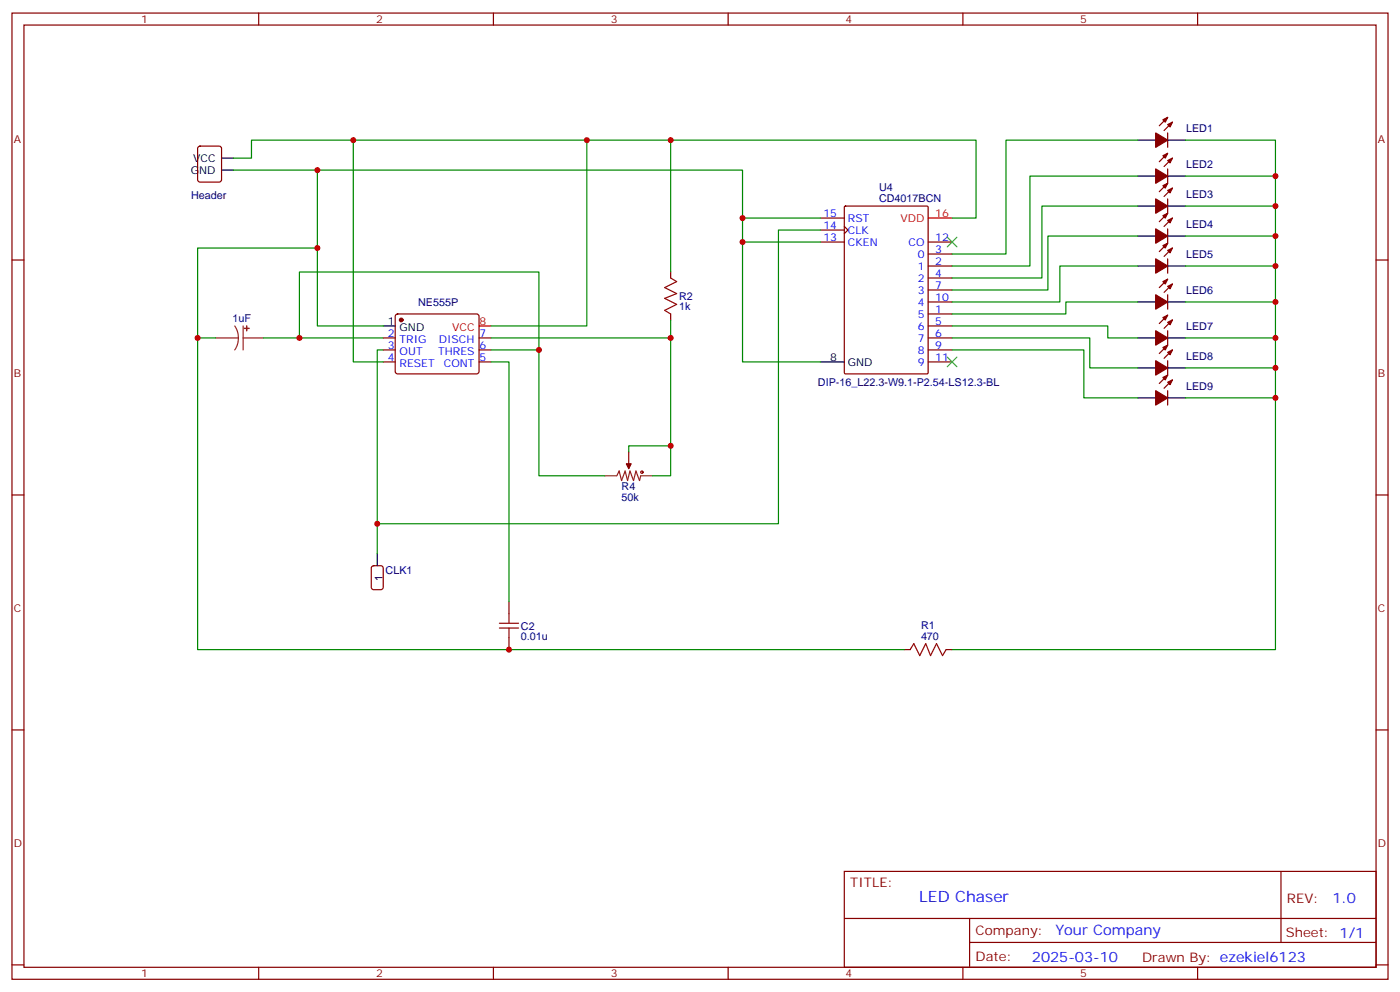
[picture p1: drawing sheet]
<svg xmlns="http://www.w3.org/2000/svg" width="412mm" height="292mm" viewBox="0 0 412 292" stroke-linecap="round" stroke-linejoin="round" font-family="sans-serif">
<g fill="none" stroke="#870000" stroke-width=".35">
<path d="M3.5 3.8h405.4v284.4h-405.4zM7.1 7.4h398.2v277.3h-398.2zM76.2 3.8v3.6M145.3 3.8v3.6M214.5 3.8v3.6M283.6 3.8v3.6M352.8 3.8v3.6M344 39.1v4.3M344 34.5l-2.5 2.5M345.4 35.9l-2.5 2.5M58.4 43.2l.5-.2h5.7l.6 .4 .1 9.5-.5 .6-5.9 .1-.6-.5-.1-9.4zM344 49.7v4.2l-2.5 2.5"/>
<path d="M344 58.5v4.3l-2.5 2.4M344 45.1l-2.5 2.5M345.4 55.4l-2.5 2.4M345.4 46.5l-2.5 2.5M3.5 76.5h3.6M241.7 71.2h7M241.7 64.2h7M241.7 67.7h7M248.7 66.6l1.1 1.1-1.1 1.1M248.8 60.8l.3-.2h23.9l.4 .2v48.9l-.2 .3h-24.1l-.3-.2zM273.4 78.3h7.1M273.4 74.8h7.1"/>
<path d="M273.4 71.2h7.1M344 67.3v4.3l-2.5 2.4M344 76.2v4.2M345.4 73l-2.5 2.5M345.4 64.2l-2.5 2.4M405.3 76.5h3.6M112.9 99.4h3.5M116.7 92.6l.4-.2h23.3l.5 .2 .2 .5-.1 16.5-.6 .4h-23.6l-.4-.7v-16.2zM141.1 99.4h3.5M197.6 80v1.8M197.6 92.4v1.8M273.4 99.4h7.1"/>
<path d="M273.4 92.4h7.1M273.4 81.8h7.1M273.4 95.9h7.1M273.4 85.3h7.1M273.4 88.9h7.1M344 86.7v4.3M344 97.3v4.3l-2.5 2.4M344 92.7l-2.5 2.5M344 82.2l-2.5 2.4M345.4 94.2l-2.5 2.4M345.4 83.6l-2.5 2.4M112.9 103h3.5"/>
<path d="M112.9 106.5h3.5M141.1 103h3.5M141.1 106.5h3.5M273.4 103h7.1M273.4 106.5h7.1M344 106.2v4.2l-2.5 2.5M344 115v4.2M345.4 111.8l-2.5 2.5M345.4 103l-2.5 2.4M185.2 133v3.5M3.5 145.7h3.6M405.3 145.7h3.6"/>
<path d="M149.9 177.1v3.5M149.9 187.6v3.6M266.3 191.2h1.8M278.7 191.2h1.8M3.5 214.8h3.6M405.3 214.8h3.6M248.7 256.4h156.6v28.3h-156.6zM377.3 256.5v20.8M248.7 270.3h156.5M285.6 277.3h119.6M285.6 270.3v14.1M3.5 284h3.6"/>
<path d="M76.2 284.7v3.5M145.3 284.7v3.5M214.5 284.7v3.5M283.6 284.7v3.5M352.8 284.7v3.5M405.3 284h3.6"/>
</g>
<g fill="#870000" stroke="#870000" stroke-width=".35">
<path d="M342.5 111.1l1.5-.7-.7 1.4z"/>
<path d="M344 112.5l1.4-.7-.7 1.4z"/>
<path d="M340.4 115l3.6 2.1-3.6 2.1z"/>
<path d="M342.5 102.3l1.5-.7-.7 1.4z"/>
<path d="M344 103.7l1.4-.7-.7 1.4z"/>
<path d="M340.4 106.2l3.6 2.1-3.6 2.1z"/>
<path d="M342.5 93.5l1.5-.8-.7 1.5z"/>
<path d="M344 94.9l1.4-.7-.7 1.4z"/>
<path d="M340.4 97.3l3.6 2.1-3.6 2.2z"/>
<path d="M342.5 82.9l1.5-.7-.7 1.4z"/>
<path d="M344 84.3l1.4-.7-.7 1.4z"/>
<path d="M340.4 86.7l3.6 2.2-3.6 2.1z"/>
<path d="M342.5 72.3l1.5-.7-.7 1.4z"/>
<path d="M344 73.7l1.4-.7-.7 1.4z"/>
<path d="M340.4 76.2l3.6 2.1-3.6 2.1z"/>
<path d="M342.5 63.5l1.5-.7-.7 1.4z"/>
<path d="M344 64.9l1.4-.7-.7 1.4z"/>
<path d="M340.4 67.3l3.6 2.2-3.6 2.1z"/>
<path d="M342.5 54.6l1.5-.7-.7 1.5z"/>
<path d="M344 56.1l1.4-.7-.7 1.4z"/>
<path d="M340.4 58.5l3.6 2.1-3.6 2.2z"/>
<path d="M342.5 45.8l1.5-.7-.7 1.4z"/>
<path d="M344 47.2l1.4-.7-.7 1.4z"/>
<path d="M340.4 49.7l3.6 2.1-3.6 2.1z"/>
<path d="M342.5 35.2l1.5-.7-.7 1.4z"/>
<path d="M344 36.7l1.4-.8-.7 1.5z"/>
<path d="M340.4 39.1l3.6 2.1-3.6 2.2z"/>
<path d="M184.5 136.5h1.4l-.7 1.4z"/>
<circle cx="118.2" cy="94.2" r=".53"/>
</g>
<g fill="none" stroke="#000" stroke-width=".35">
<path d="M65.3 50.1h3.5M65.3 46.5h3.5M335.1 51.8h5.3M335.1 41.2h5.3M344 51.8h5.2M344 41.2h5.2M335.1 78.3h5.3M335.1 69.5h5.3M335.1 60.6h5.3M344 78.3h5.2M344 69.5h5.2M344 60.6h5.2"/>
<path d="M112.9 95.9h3.5M335.1 99.4h5.3M335.1 88.9h5.3M344 99.4h5.2M344 88.9h5.2M241.7 106.5h7M335.1 117.1h5.3M335.1 108.3h5.3M344 117.1h5.2M344 108.3h5.2M111.1 162.9v3.6"/>
</g>
<path d="M273.4 64.2h7.1M141.1 95.9h3.5" fill="none" stroke="#f00" stroke-width=".35"/>
<path d="M63.5 99.4h6.7M69.1 95.9l.9 1.7 .2 1.8M70.2 99.4l-.2 1.9-.9 1.7M71.6 99.4h6M71.6 95.9v7.1M185.2 136.5v1.4M178.2 140h3.5l.7-1.4 .7 2.8 1-2.8 .8 2.8 .7-2.8 1 2.8 .7-2.8 1.1 2.8 .3-1.4h3.6" fill="none" stroke="#8c2424" stroke-width=".35"/>
<g fill="#8c2424" stroke="#8c2424" stroke-width=".35">
<path d="M72.6 95.9l.1 1.4z"/>
<path d="M72 96.6l1.4 .1z"/>
</g>
<g fill="none" stroke="#a10000" stroke-width=".35">
<path d="M197.6 81.8l1.7 1.1-3.5 1.7 3.5 1.8-3.5 1.4 3.5 1.8-3.5 1.7 1.8 1.1M147.1 183.4h5.7M147.1 184.8h5.7M149.9 180.6v2.8M149.9 184.8v2.8M268.1 191.2l1.1-1.8 1.7 3.5 1.8-3.5 1.4 3.5 1.8-3.5 1.7 3.5 1.1-1.7"/>
<circle cx="189.1" cy="139" r=".35"/>
</g>
<path d="M109.6 166.7l.5-.2h2.1l.6 .4 .1 5.9-.5 .7h-2.3l-.7-.4v-5.9z" fill="none" stroke="#900" stroke-width=".35"/>
<path d="M279 69.8l2.9 2.8M281.9 69.8l-2.9 2.8M279 105.1l2.9 2.8M281.9 105.1l-2.9 2.8" fill="none" stroke="#3c3" stroke-width=".35"/>
<g fill="none" stroke="#008700" stroke-width=".35">
<path d="M68.8 46.5h5.3v-5.3h30v65.3h8.8M68.8 50.1h24.7v45.8h19.4M93.5 50.1h125.2v14.1h23M104.1 41.2h68.8v54.7h-28.3M172.9 41.2h24.7v38.8M197.6 41.2h89.9v23h-7M335.1 41.2h-38.8v33.6h-15.8M335.1 51.8h-31.7v26.5h-22.9M349.2 41.2h26.5v150h-95.2M349.2 51.8h26.5M93.5 73h-35.3v26.4h5.3M218.7 64.2v7h23"/>
<path d="M218.7 71.2v35.3h23M241.7 67.7h-12.4v86.4h-118.2M335.1 60.6h-28.2v21.2h-26.4M335.1 69.5h-26.4v15.8h-28.2M335.1 78.3h-22.9v10.6h-31.7M349.2 78.3h26.5M349.2 69.5h26.5M349.2 60.6h26.5M58.2 99.4v91.8h208.1M77.6 99.4h35.3M88.2 99.4v-19.4h70.5v23h-14.1M197.6 94.2v5.2h-53"/>
<path d="M197.6 99.4v40.6h-5.3M280.5 95.9h45.8v3.5h8.8M280.5 99.4h40.5v8.9h14.1M335.1 88.9h-21.1v3.5h-33.5M349.2 99.4h26.5M349.2 88.9h26.5M112.9 103h-1.8v59.9M144.6 106.5h5.3v70.6M158.7 103v37h19.5M280.5 103h38.8v14.1h15.8M349.2 117.1h26.5M349.2 108.3h26.5"/>
<path d="M197.6 131.2h-12.4v1.8"/>
</g>
<g fill="#c00">
<circle cx="93.5" cy="73" r=".88"/>
<circle cx="58.2" cy="99.4" r=".88"/>
<circle cx="104.1" cy="41.2" r=".88"/>
<circle cx="172.9" cy="41.2" r=".88"/>
<circle cx="88.2" cy="99.4" r=".88"/>
<circle cx="158.8" cy="103" r=".88"/>
<circle cx="197.6" cy="99.4" r=".88"/>
<circle cx="197.6" cy="131.2" r=".88"/>
<circle cx="149.9" cy="191.2" r=".88"/>
<circle cx="375.7" cy="117.1" r=".88"/>
<circle cx="375.7" cy="108.3" r=".88"/>
<circle cx="375.7" cy="99.4" r=".88"/>
<circle cx="375.7" cy="88.9" r=".88"/>
<circle cx="375.7" cy="78.3" r=".88"/>
<circle cx="375.7" cy="69.5" r=".88"/>
<circle cx="375.7" cy="60.6" r=".88"/>
<circle cx="375.7" cy="51.8" r=".88"/>
<circle cx="93.5" cy="50.1" r=".88"/>
<circle cx="218.7" cy="64.2" r=".88"/>
<circle cx="218.7" cy="71.2" r=".88"/>
<circle cx="111.1" cy="154.1" r=".88"/>
<circle cx="197.6" cy="41.2" r=".88"/>
</g>
<text font-size="4.6" fill="#00f" x="270.8" y="265.5">LED Chaser</text>
<g font-size="4.2" fill="#00f">
<text x="392.5" y="265.7">1.0</text>
<text x="310.9" y="275.3">Your Company</text>
<text x="304" y="283.1">2025-03-10</text>
</g>
<g font-size="3.9" fill="#800">
<text x="250.5" y="261">TITLE:</text>
<text x="379.1" y="265.7">REV:</text>
<text x="287.4" y="275.2">Company:</text>
<text x="378.7" y="275.8">Sheet: 1/1</text>
<text x="287.4" y="282.9">Date:</text>
<text x="336.4" y="283">Draw</text>
<text x="346.6" y="283">n By: ezekiel6123</text>
</g>
<g font-size="3.2" fill="#800">
<text x="41.6" y="6.8">1</text>
<text x="110.8" y="6.8">2</text>
<text x="179.9" y="6.8">3</text>
<text x="249.1" y="6.8">4</text>
<text x="318.2" y="6.8">5</text>
<text x="4.1" y="41.9">A</text>
<text x="405.9" y="41.9">A</text>
<text x="4.1" y="111.1">B</text>
<text x="405.9" y="111.1">B</text>
<text x="4.1" y="180.2">C</text>
<text x="405.9" y="180.2">C</text>
<text x="4.1" y="249.4">D</text>
<text x="405.9" y="249.4">D</text>
<text x="41.6" y="287.7">1</text>
<text x="110.8" y="287.7">2</text>
<text x="179.9" y="287.7">3</text>
<text x="249.1" y="287.7">4</text>
<text x="318.2" y="287.7">5</text>
</g>
<g font-size="3.2" fill="#000080">
<text x="349.4" y="38.9">LED1</text>
<text x="349.4" y="49.4">LED2</text>
<text x="56.3" y="58.5">Header</text>
<text x="258.9" y="59.5">CD4017BCN</text>
<text x="258.9" y="56.3">U4</text>
<text x="349.4" y="58.3">LED3</text>
<text x="349.4" y="67.1">LED4</text>
<text x="349.4" y="75.9">LED5</text>
<text x="123.2" y="90">NE555P</text>
<text x="200" y="88.3">R2</text>
<text x="349.4" y="86.5">LED6</text>
<text x="68.4" y="94.9">1uF</text>
<text x="200" y="91.2">1k</text>
<text x="349.4" y="97.1">LED7</text>
<text x="349.4" y="105.9">LED8</text>
<text x="240.9" y="113.6">DIP-16_L22.3-W9.1-P2.54-LS12.3-BL</text>
<text x="349.4" y="114.7">LED9</text>
<text x="183.1" y="147.4">50k</text>
<text x="183.1" y="144.3">R4</text>
<text x="113.6" y="169">CLK1</text>
<text x="153.5" y="185.3">C2</text>
<text x="271.3" y="185.2">R1</text>
<text x="153.5" y="188.2">0.01u</text>
<text x="271.3" y="188.3">470</text>
</g>
<g font-size="3.2">
<text x="56.9" y="47.6">VCC</text>
<text x="56.2" y="51.1">GND</text>
<text x="114.2" y="95.6">1</text>
<text x="117.7" y="97.3">GND</text>
<text x="244.6" y="106.2">8</text>
<text x="249.8" y="107.6">GND</text>
<text x="112.7" y="171.1" transform="rotate(-90 112.7 171.1)">1</text>
</g>
<g font-size="3.2" fill="#00f">
<text x="242.6" y="63.8">15</text>
<text x="249.8" y="65.2">RST</text>
<text x="242.6" y="67.3">14</text>
<text x="242.6" y="70.9">13</text>
<text x="249.8" y="68.8">CLK</text>
<text x="275.5" y="70.9">12</text>
<text x="249.8" y="72.3">CKEN</text>
<text x="267.6" y="72.3">CO</text>
<text x="270.3" y="75.8">0</text>
<text x="275.5" y="77.9">2</text>
<text x="275.5" y="74.4">3</text>
<text x="270.3" y="79.3">1</text>
<text x="270.3" y="82.9">2</text>
<text x="275.5" y="81.5">4</text>
<text x="270.3" y="86.4">3</text>
<text x="270.3" y="89.9">4</text>
<text x="275.5" y="85">7</text>
<text x="275.5" y="88.5">10</text>
<text x="270.3" y="93.5">5</text>
<text x="275.5" y="92">1</text>
<text x="275.5" y="95.6">5</text>
<text x="114.2" y="99.1">2</text>
<text x="117.7" y="100.9">TRIG</text>
<text x="129.3" y="100.9">DISCH</text>
<text x="141.3" y="99.1">7</text>
<text x="270.3" y="97">6</text>
<text x="270.3" y="100.5">7</text>
<text x="275.5" y="99.1">6</text>
<text x="114.2" y="102.6">3</text>
<text x="114.2" y="106.2">4</text>
<text x="117.7" y="104.4">OUT</text>
<text x="117.7" y="107.9">RESET</text>
<text x="129.1" y="104.4">THRES</text>
<text x="130.8" y="107.9">CONT</text>
<text x="141.3" y="106.2">5</text>
<text x="141.3" y="102.6">6</text>
<text x="270.3" y="104">8</text>
<text x="270.3" y="107.6">9</text>
<text x="275.5" y="102.6">9</text>
<text x="275.5" y="106.2">11</text>
</g>
<g font-size="3.2" fill="#f00">
<text x="265.3" y="65.2">VDD</text>
<text x="275.5" y="63.8">16</text>
<text x="141.3" y="95.6">8</text>
<text x="133.2" y="97.3">VCC</text>
</g>
</svg>
